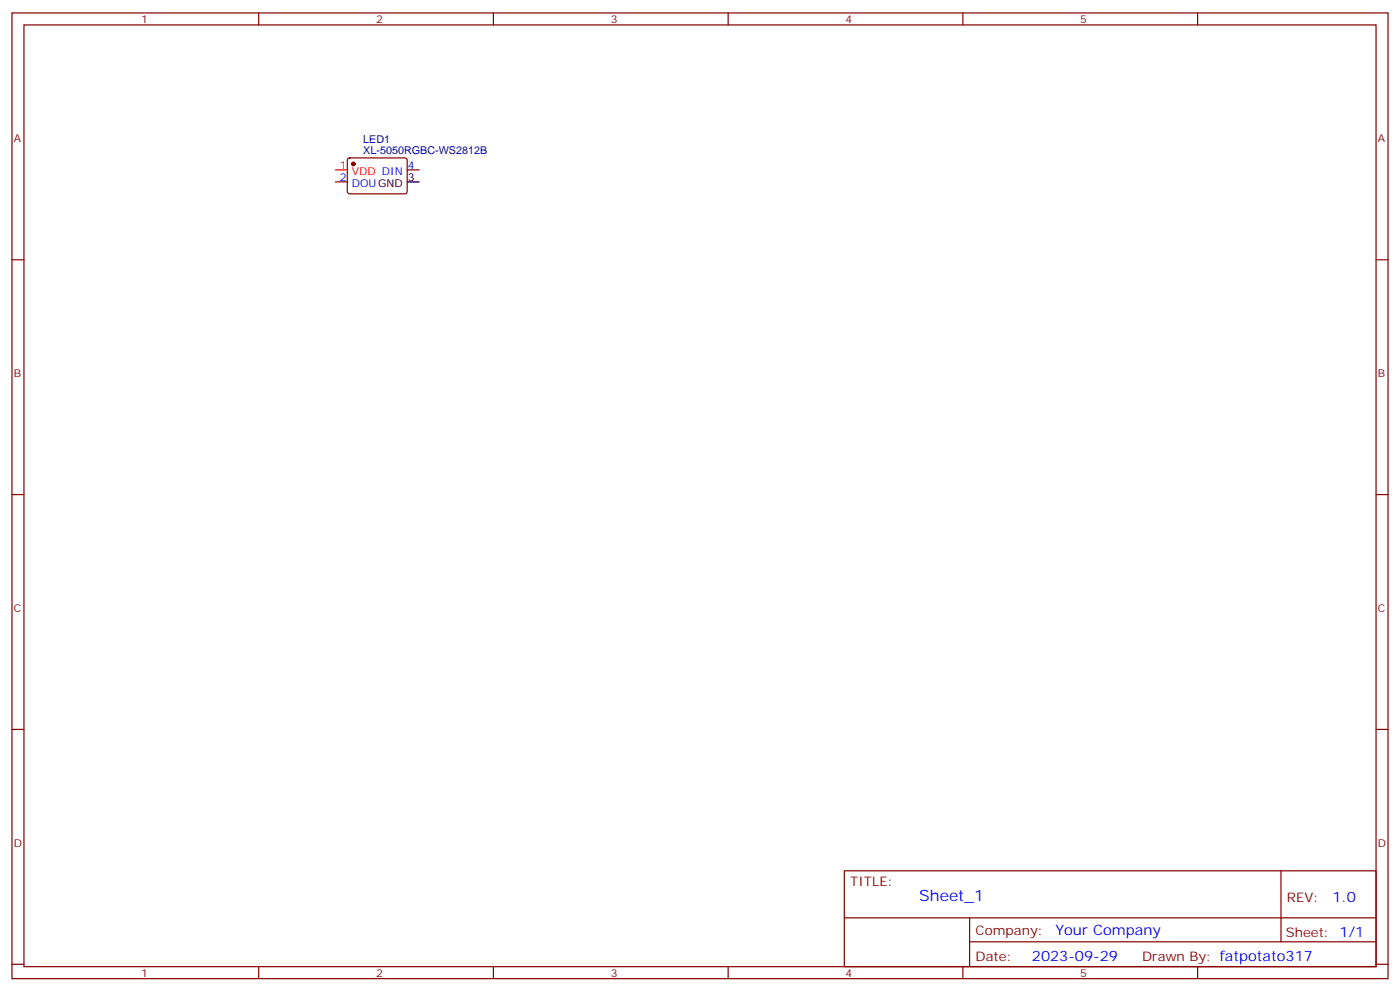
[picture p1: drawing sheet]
<svg xmlns="http://www.w3.org/2000/svg" width="412mm" height="292mm" viewBox="0 0 412 292" stroke-linecap="round" stroke-linejoin="round" font-family="sans-serif">
<g fill="none" stroke="#870000" stroke-width=".35">
<path d="M3.5 3.8h405.4v284.3h-405.4zM7.1 7.3h398.2v277.3h-398.2zM76.2 3.8v3.5M145.3 3.8v3.5M214.5 3.8v3.5M283.6 3.8v3.5M352.8 3.8v3.5M98.8 53.6h3.5M102.5 46.7l.5-.2 16.5 .1 .4 .6v9.4l-.7 .5-16.5-.1-.4-.6v-9.2zM119.9 50h3.6M3.5 76.5h3.6M405.3 76.5h3.6"/>
<path d="M3.5 145.6h3.6M405.3 145.6h3.6M3.5 214.8h3.6M405.3 214.8h3.6M248.7 256.4h156.6v28.2h-156.6zM377.3 256.4v20.9M248.7 270.2h156.5M285.6 277.3h119.6M285.6 270.2v14.2M3.5 283.9h3.6M76.2 284.6v3.5M145.3 284.6v3.5"/>
<path d="M214.5 284.6v3.5M283.6 284.6v3.5M352.8 284.6v3.5M405.3 283.9h3.6"/>
</g>
<circle cx="104.1" cy="48.3" r=".53" fill="#870000" stroke="#870000" stroke-width=".35"/>
<path d="M98.8 50h3.5" fill="none" stroke="#f00" stroke-width=".35"/>
<path d="M119.9 53.6h3.6" fill="none" stroke="#000" stroke-width=".35"/>
<text font-size="4.6" fill="#00f" x="270.8" y="265.4">Sheet_1</text>
<g font-size="4.2" fill="#00f">
<text x="392.5" y="265.7">1.0</text>
<text x="310.9" y="275.2">Your Company</text>
<text x="304" y="283">2023-09-29</text>
</g>
<g font-size="3.9" fill="#800">
<text x="250.5" y="261">TITLE:</text>
<text x="379.1" y="265.7">REV:</text>
<text x="287.4" y="275.2">Company:</text>
<text x="378.7" y="275.8">Sheet: 1/1</text>
<text x="287.4" y="282.9">Date:</text>
<text x="336.4" y="282.9">Drawn By: fatpotato317</text>
</g>
<g font-size="3.2" fill="#800">
<text x="41.6" y="6.8">1</text>
<text x="110.8" y="6.8">2</text>
<text x="179.9" y="6.8">3</text>
<text x="249.1" y="6.8">4</text>
<text x="318.2" y="6.8">5</text>
<text x="4.1" y="41.9">A</text>
<text x="405.9" y="41.9">A</text>
<text x="4.1" y="111.1">B</text>
<text x="405.9" y="111.1">B</text>
<text x="4.1" y="180.2">C</text>
<text x="405.9" y="180.2">C</text>
<text x="4.1" y="249.3">D</text>
<text x="405.9" y="249.3">D</text>
<text x="41.6" y="287.6">1</text>
<text x="110.8" y="287.6">2</text>
<text x="179.9" y="287.6">3</text>
<text x="249.1" y="287.6">4</text>
<text x="318.2" y="287.6">5</text>
</g>
<g font-size="3.2" fill="#000080">
<text x="107" y="45.3">XL-5050RGBC-WS2812B</text>
<text x="107" y="42.2">LED1</text>
</g>
<g font-size="3.2" fill="#f00">
<text x="100.1" y="49.7">1</text>
<text x="103.6" y="51.4">VDD DIN</text>
</g>
<g font-size="3.2" fill="#00f">
<text x="100.1" y="53.2">2</text>
<text x="120.1" y="49.7">4</text>
<text x="103.6" y="55">DOUGND</text>
</g>
<text font-size="3.2" x="120.1" y="53.2">3</text>
</svg>
